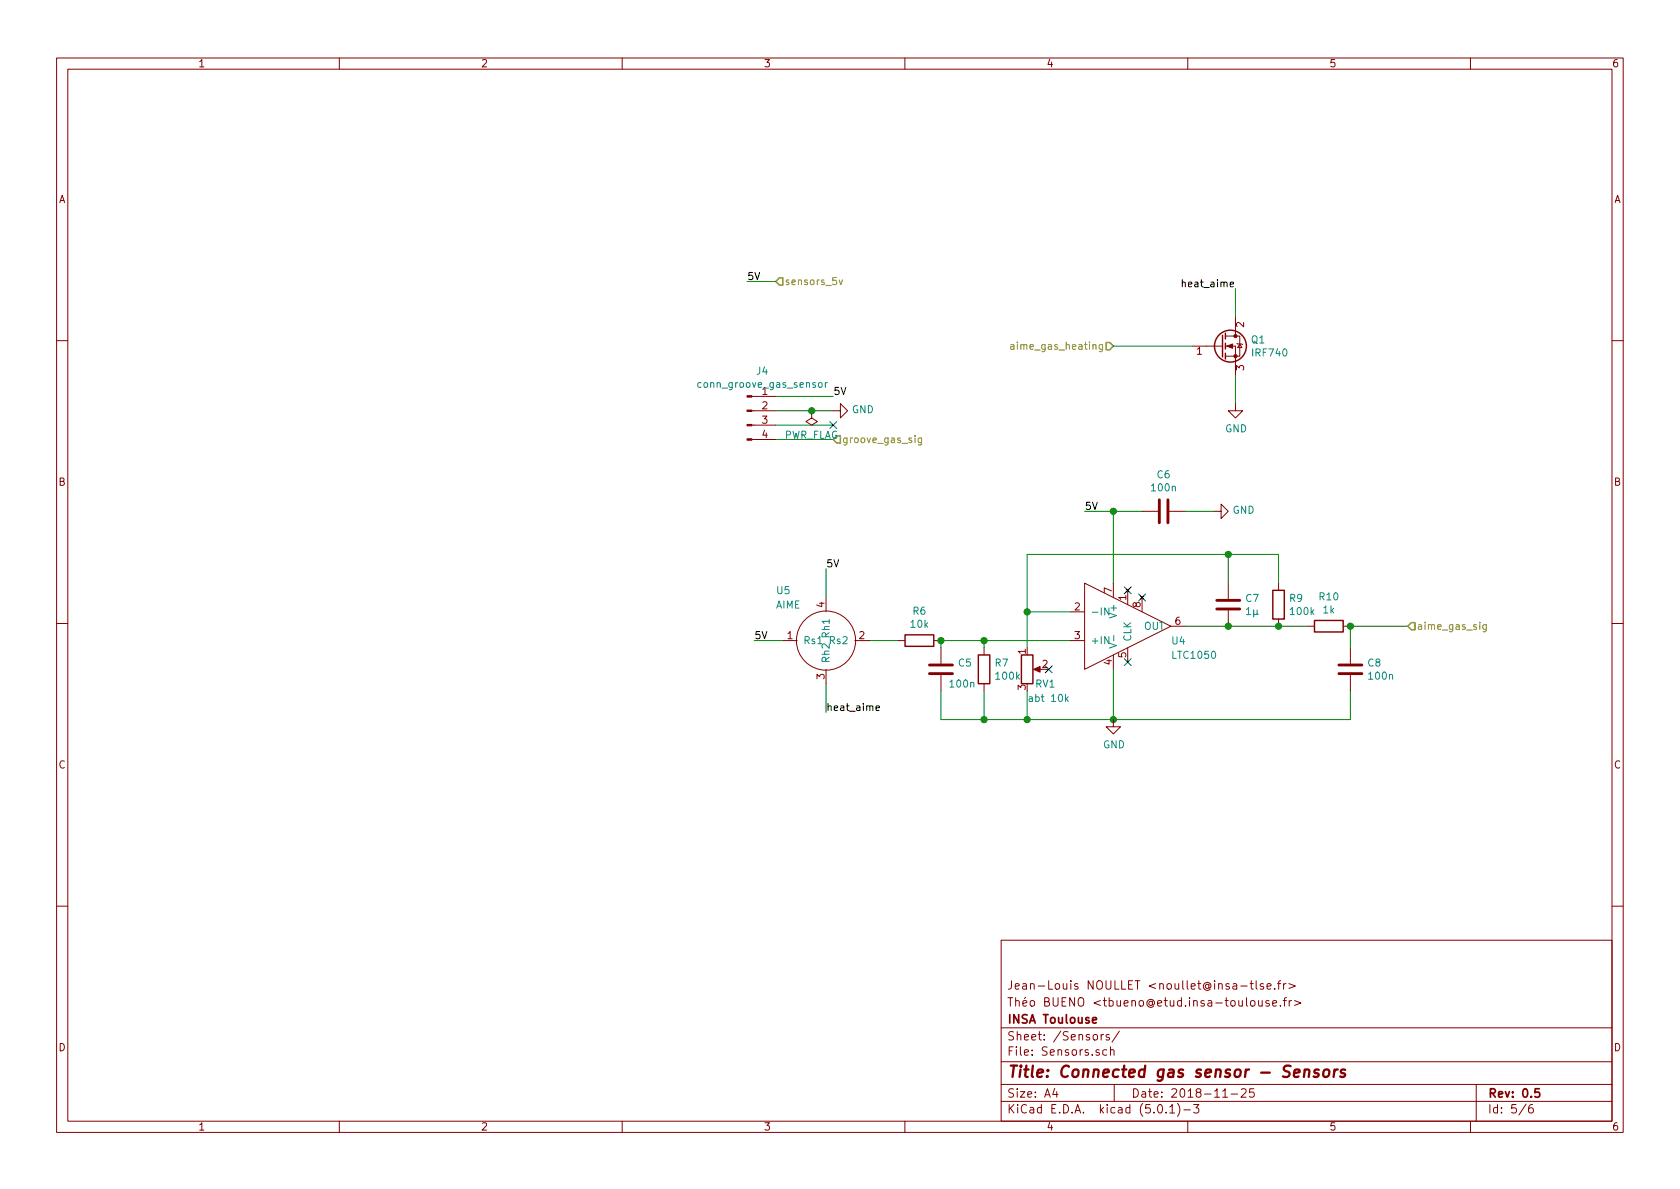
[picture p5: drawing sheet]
<svg xmlns="http://www.w3.org/2000/svg" width="297mm" height="210mm" viewBox="0 0 297 210" stroke-linecap="round" stroke-linejoin="round" font-family="sans-serif">
<g fill="none" stroke="#840000" stroke-width=".18">
<path d="M10 10.3h277v189.9h-277zM12 12.2h273v186.1h-273zM60 10.3v1.9M110 10.3v1.9M160 10.3v1.9M210 10.3v1.9M260 10.3v1.9M216.7 59.4h1.7M218.4 59.4h.8v3.6h-2.5M218.4 56.1v3.3M10 60.2h2M132.9 77.7h4.3"/>
<path d="M132.9 75.2h4.3M132.9 72.6h4.3M132.9 70.1h4.3M143.5 72.6v1.3l1 .6-1 .7-1-.7 1-.6M143.5 72.6h.1M147.3 72.6h1.3v-1.2l1.3 1.2-1.3 1.3v-1.3M210.8 61.2h5.4M216.7 61.2h1.7v5.1M218.4 71.4v1.2h1.3l-1.3 1.3-1.2-1.3h1.2M218.7 60.7l.1 .1h.8l.1 .2M219.2 60.8l.4 .7h-.8zM285 60.2h2"/>
<path d="M201.9 90.4h2.8M206.8 90.4h2.7M214.6 90.4h1.3v-1.3l1.3 1.3-1.3 1.3v-1.3M10 110.3h2M138.4 113.3h2.6M146 105.7v2.5M146 118.4v2.5M151.1 113.3h2.6M158.7 113.3h1.3M165.1 113.3h1.3M166.4 114.5v2.8M166.4 119.4v2.8"/>
<path d="M174 114.5v1.3M183.1 118.4h1M189.2 113.3h2.6M189.2 108.2h2.6M191.8 103.1l15.2 7.6-15.2 7.7zM196.8 103.1v2.6M196.8 115.8v2.6M199.1 104.1l.6 .6M199.4 104.4v2.5M199.4 114.5v2.6M199.7 104.1l-.6 .6M201.6 105.4l.6 .6"/>
<path d="M201.9 105.7v2.5M202.2 105.4l-.6 .6M207 110.7h2.5M217.2 103.1v2.8M217.2 107.9v2.8M226.1 103.1v1.3M226.1 109.5v1.2M231.1 110.7h1.3M237.5 110.7h1.3M238.8 114.5v2.8M238.8 119.4v2.8M285 110.3h2"/>
<path d="M174 120.9v1.3M196.8 127.2v1.3h1.3l-1.3 1.3-1.2-1.3h1.2M10 160.2h2M177 166.3h108v32h-108zM219.4 174.4h1.1M221 173.9h.6M221.2 177.1l.2-.2 .4 .2v.7l-.2 .1-.4-.1zM221.2 173.4v1.3l.4 .2M222.1 173.4v1.3l.2 .2M222.5 176.9l.1 .9 .4 .1 .2-.1M223.2 176.9v1M223.4 174a.37 .37 0 0 0-.6 .1l.1 .3 .5 .1v.1l-.2 .3-.4-.1"/>
<path d="M224 174.4l.7-.1v-.3l-.5-.1-.2 .2 .1 .7h.6M224.4 177a.37 .37 0 0 0-.6 .1l.1 .3 .5 .1 .1 .1-.3 .3-.4-.1M225 177.4l.7-.1v-.3l-.5-.1-.2 .2 .1 .7h.6M225.4 174.8v.1M225.9 173.9h.5M226.4 177.8v.1M226.4 173.4l-.3 .3v1.2M226.9 176.9h.6M226.9 173.9v1M227.4 173.9l-.5 .3M227.5 176.4l-.3 .1-.1 .2v1.2M227.9 173.9l1.1 .5-1.1 .4"/>
<path d="M227.9 176.9v1M228.4 176.9l-.5 .3M228.9 176.9l1.1 .5-1.1 .4M285 160.2h2M60 198.3v1.9M110 198.3v1.9M160 198.3v1.9M177 194.8h108M177 191.8h108M177 187.8h108M177 181.8h108M186.5 192.5l-.4 1h1"/>
<path d="M186.8 193v1M194.7 182.9v1M195.1 182.9l-.4 .3M195.7 185.7l-.4-.1-.3 .3v.6l.3 .1 .4-.1M196.1 183l-.3-.1-.2 .2v.3l.5 .1v.3h-.5M196.3 185.7l.2-.1 .4 .1 .1 .9M196.3 185.1v1.5M197 191.8v3M197.9 182.3l-1.3 2M204.8 195.5l.4-.2a.94 .94 0 0 1 0 1.5 .79 .79 0 0 1-.4-1.3zM206.2 196.7v.1M206.8 195.8l.5-.5v1.5"/>
<path d="M206.8 196.8h.9M208.2 195.1a1.71 1.71 0 0 1 0 2.3M209.3 196.3h1.2M210 198.3v1.9M211 195.3h1l-.5 .6 .4 .1v.7l-.2 .1-.7-.1M216.2 194h.8M217.7 193.5h1.1M219.5 192.7l.2-.2h.3l.3 .2v.3v.2l-.9 .8h.9M221.7 192.5h-.7l-.1 .7 .2-.1 .5 .1 .2 .2-.1 .5-.2 .1-.6-.1M260 198.3v1.9M261 191.8v6.5M269.8 195.2l-1.2 2"/>
<path d="M271 195.3a.62 .62 0 0 0-.7 .7v.7l.3 .1 .4-.1 .1-.5-.1-.2-.4-.1-.3 .3"/>
<circle cx="146" cy="113.3" r="5.2"/>
</g>
<path d="M193.2 180.4l.7-.1-.1-.3-.4-.1-.2 .2v.7h.6M272.2 192.5h-.8v.7l.2-.1 .5 .1 .1 .2v.5l-.2 .1-.6-.1" fill="none" stroke="#840000" stroke-width=".3"/>
<path d="M230.7 189.3a.5 .5 0 0 1 .8 .1l-.1 1M230.7 189.1l-.2 1.3M233.2 189.2a.49 .49 0 0 0-.8 .3v.2l.5 .1 .3 .3-.4 .3-.5-.1M234.1 189.3a.53 .53 0 0 1 .5-.2 .53 .53 0 0 1 .5 .4l-.1 .6a.54 .54 0 0 1-.5 .4 .54 .54 0 0 1-.6-.4zM236 189.1l-.2 1.3M236.5 189.1a.54 .54 0 0 0-.6 .4M237.8 189.2a.49 .49 0 0 0-.7 .3v.2l.5 .1 .2 .3-.3 .3-.5-.1" fill="none" stroke="#840000" stroke-width=".41"/>
<g fill="#840000" stroke="#840000" stroke-width=".18">
<path d="M132.1 77.6h.8v.2h-.8z"/>
<path d="M132.1 75.1h.8v.2h-.8z"/>
<path d="M132.1 72.5h.8v.3h-.8z"/>
<path d="M132.1 70h.8v.2h-.8z"/>
<path d="M182.8 118.4l1.1-.5v1z"/>
<path d="M216.9 61.2l1-.4v.8z"/>
<circle cx="218.4" cy="63" r=".28"/>
<circle cx="218.4" cy="59.4" r=".28"/>
</g>
<path d="M144.8 67.7h.3l.2 .1v.6l-.3 .1-.3-.2zM145.9 67.7v.8M146.3 67.7l-.4 .2M196.1 107.5v1.3l-.8-1.3v1.3M196.1 113.7l1.3 .5-1.3 .4M196.9 112.4v.9M188.5 123.6l.4 .4M188.9 123.2l-.5 .5" fill="none" stroke="#008484" stroke-width=".18"/>
<g fill="none" stroke="#008400" stroke-width=".18">
<path d="M132.1 49.8h5.1M218.4 51v5.1M137.2 70.1h10.1M137.2 72.6h10.1M137.2 75.2h10.1M137.2 77.7h10.1M196.8 61.2h14M218.4 66.3v5.1M191.8 90.4h10.1M196.8 90.4v12.7M209.5 90.4h5.1M217.2 98v5.1"/>
<path d="M133.3 113.3h5.1M146 100.6v5.1M153.7 113.3h5M174 113.3v1.2M181.6 108.2h7.6M189.2 113.3h-22.8v1.2M196.8 118.4v8.8M209.5 110.7h21.6M226.1 103.1v-5.1h-44.5v16.5M248.9 110.7h-10.1v3.8M146 120.9v5.1M166.4 122.2v5h72.4v-5"/>
<path d="M174 122.2v5M181.6 122.2v5"/>
</g>
<path d="M148.4 49.5l.3 .8 .3-.8M161.8 77v.1M162.9 77.4v1.2l-.2 .1-.3-.1M162.9 77.5l-.3-.1-.3 .3 .2 .5h.4M178.7 61h.5l.1 .8M179.3 61.2l-.5 .1-.1 .2v.2h.6M262.8 110.5v1l-.3 .2h-.3M262.8 110.5h-.4l-.2 .2 .1 .5h.5" fill="none" stroke="#848400" stroke-width=".18"/>
<path d="M137.2 49.8l.6-.7h.6v1.3h-.6zM195.6 60.6h.6l.6 .6-.6 .6h-.6zM249.6 110.1h.6v1.3h-.6l-.7-.7z" fill="none" stroke="#848400" stroke-width=".25"/>
<g fill="none" stroke="#840000" stroke-width=".25">
<path d="M216.2 59.3v3.8M216.7 58.9v1M216.7 60.7v1M216.7 62.5v1M160 112.3h5.1v2h-5.1zM173 115.8h2v5.1h-2zM180.6 115.8h2v5.1h-2zM225 104.4h2.1v5.1h-2.1zM232.4 109.7h5.1v2.1h-5.1z"/>
<circle cx="217.6" cy="61.2" r="2.82"/>
</g>
<path d="M205 88.4v4.1M206.5 88.4v4.1M164.3 119.1h4.1M164.3 117.6h4.1M215.1 107.7h4.1M215.1 106.2h4.1M236.7 119.1h4.1M236.7 117.6h4.1" fill="none" stroke="#840000" stroke-width=".51"/>
<g fill="#008400" stroke="#008400" stroke-width=".25">
<circle cx="166.4" cy="113.3" r=".51"/>
<circle cx="174" cy="113.3" r=".51"/>
<circle cx="174" cy="127.2" r=".51"/>
<circle cx="181.6" cy="127.2" r=".51"/>
<circle cx="181.6" cy="108.2" r=".51"/>
<circle cx="217.2" cy="98" r=".51"/>
<circle cx="226.1" cy="110.7" r=".51"/>
<circle cx="217.2" cy="110.7" r=".51"/>
<circle cx="196.9" cy="127.2" r=".51"/>
<circle cx="238.8" cy="110.7" r=".51"/>
<circle cx="196.9" cy="90.4" r=".51"/>
<circle cx="143.5" cy="72.6" r=".51"/>
</g>
<path d="M146.7 74.6l1.2 1.2M147.9 74.6l-1.2 1.2M184.8 117.7l1.2 1.3M186 117.7l-1.2 1.3M198.8 116.5l1.2 1.2M198.8 103.8l1.2 1.2M200 116.5l-1.2 1.2M200 103.8l-1.2 1.2M201.3 105l1.2 1.3M202.5 105l-1.2 1.3" fill="none" stroke="#000084" stroke-width=".18"/>
<path d="M209 50l.2-.1h.3l.1 .8M209 49.4v1.3M154.9 125.2l.6-.1-.1-.2-.3-.1-.2 .2v.6h.5" fill="none" stroke="#000" stroke-width=".18"/>
<text font-size="2.8" fill="#840000" x="178" y="190.5">Title: Connected gas sensor - Sensors</text>
<g font-size="2.1" fill="#840000">
<text x="178" y="178">Théo BUENO &lt;tbueno@etud.insa-toulouse.fr&gt;</text>
<text x="178" y="175">Jean-Louis NOULLET &lt;noullet@insa-tlse.fr&gt;</text>
<text x="178" y="184">Sheet: /Sensors/</text>
<text x="178" y="181">INSA Toulouse</text>
<text x="178" y="186.7">File: Sensors.sch</text>
<text x="178" y="196.9">KiCad E.D.A. kicad (5.0.1)-3</text>
<text x="178" y="194.1">Size: A4</text>
<text x="200" y="194.1">Date: 2018-11-25</text>
<text x="263" y="194.1">Rev: 0.5</text>
<text x="263" y="196.9">Id: 5/6</text>
</g>
<g font-size="1.8" fill="#840000">
<text x="35" y="11.9">1</text>
<text x="85" y="11.9">2</text>
<text x="135" y="11.9">3</text>
<text x="185" y="11.9">4</text>
<text x="235" y="11.9">5</text>
<text x="285" y="11.9">6</text>
<text x="10.4" y="35.9">A</text>
<text x="285.4" y="35.9">A</text>
<text x="220" y="57.9" transform="rotate(-90 220 57.9)">2</text>
<text x="211.6" y="62.7">1</text>
<text x="220" y="65.5" transform="rotate(-90 220 65.5)">3</text>
<text x="134.8" y="72.4">2</text>
<text x="134.8" y="74.9">3</text>
<text x="134.8" y="77.5">4</text>
<text x="10.4" y="85.9">B</text>
<text x="285.4" y="85.9">B</text>
<text x="145.8" y="107.4" transform="rotate(-90 145.8 107.4)">4</text>
<text x="190" y="107.9">2</text>
<text x="196.6" y="104.9" transform="rotate(-90 196.6 104.9)">7</text>
<text x="199.1" y="106.1" transform="rotate(-90 199.1 106.1)">1</text>
<text x="201.7" y="107.4" transform="rotate(-90 201.7 107.4)">8</text>
<text x="139.2" y="113">1</text>
<text x="151.9" y="113">2</text>
<text x="190" y="113">3</text>
<text x="207.8" y="110.5">6</text>
<text x="181.4" y="115.7" transform="rotate(-90 181.4 115.7)">1</text>
<text x="184.3" y="118.1">2</text>
<text x="196.6" y="117.6" transform="rotate(-90 196.6 117.6)">4</text>
<text x="199.1" y="116.3" transform="rotate(-90 199.1 116.3)">5</text>
<text x="145.8" y="120.1" transform="rotate(-90 145.8 120.1)">3</text>
<text x="181.4" y="122" transform="rotate(-90 181.4 122)">3</text>
<text x="10.4" y="135.9">C</text>
<text x="285.4" y="135.9">C</text>
<text x="10.4" y="185.9">D</text>
<text x="285.4" y="185.9">D</text>
<text x="35" y="199.9">1</text>
<text x="85" y="199.9">2</text>
<text x="135" y="199.9">3</text>
<text x="185" y="199.9">4</text>
<text x="235" y="199.9">5</text>
<text x="285" y="199.9">6</text>
</g>
<g font-size="1.8">
<text x="132.1" y="49.5">5V</text>
<text x="209.8" y="50.8">heat_aime</text>
<text x="147.3" y="69.8">5V</text>
<text x="191.8" y="90.2">5V</text>
<text x="146" y="100.3">5V</text>
<text x="133.3" y="113">5V</text>
<text x="146" y="125.7">heat_aime</text>
</g>
<g font-size="1.8" fill="#848400">
<text x="138.7" y="50.4">sensors_5v</text>
<text x="180" y="61.8">aime_gas_heating</text>
<text x="148.8" y="78.4">groove_gas_sig</text>
<text x="250.4" y="111.4">aime_gas_sig</text>
</g>
<g font-size="1.8" fill="#008484">
<text x="221.3" y="60.7">Q1</text>
<text x="221.6" y="63">IRF740</text>
<text x="123.8" y="68.6">conn_groove_gas_sensor</text>
<text x="133.8" y="66.3">J4</text>
<text x="134.8" y="69.8">1</text>
<text x="138.5" y="77.6">PWR_FLAG</text>
<text x="150.6" y="73.1">GND</text>
<text x="216.6" y="76.4">GND</text>
<text x="203.7" y="86.9">100n</text>
<text x="204.6" y="84.6">C6</text>
<text x="217.9" y="90.9">GND</text>
<text x="137.2" y="107.6">AIME</text>
<text x="137.4" y="105.1">U5</text>
<text x="220.3" y="106.4">C7</text>
<text x="228" y="106.4">R9</text>
<text x="233.3" y="106.2">R10</text>
<text x="142" y="113.9">Rs1</text>
<text x="146.7" y="112.6" transform="rotate(-90 146.7 112.6)">Rh1</text>
<text x="146.9" y="113.9">Rs2</text>
<text x="161.1" y="111">10k</text>
<text x="161.4" y="108.7">R6</text>
<text x="192.8" y="108.8">-IN</text>
<text x="192.8" y="113.9">+IN</text>
<text x="197.5" y="108.9" transform="rotate(-90 197.5 108.9)">V+</text>
<text x="200" y="113.5" transform="rotate(-90 200 113.5)">CLK</text>
<text x="202.3" y="111.4">OUT</text>
<text x="207.2" y="114">U4</text>
<text x="220.4" y="108.8">1µ</text>
<text x="228.3" y="108.8">100k</text>
<text x="234" y="108.5">1k</text>
<text x="146.7" y="117.3" transform="rotate(-90 146.7 117.3)">Rh2</text>
<text x="169.5" y="117.9">C5</text>
<text x="176" y="117.9">R7</text>
<text x="207.4" y="116.5">LTC1050</text>
<text x="241.9" y="117.9">C8</text>
<text x="168.1" y="121.6">100n</text>
<text x="176.2" y="120.2">100k</text>
<text x="182.4" y="124.1">abt 10k</text>
<text x="183.1" y="121.6">RV1</text>
<text x="242.1" y="120.2">100n</text>
<text x="195" y="132.3">GND</text>
</g>
</svg>
